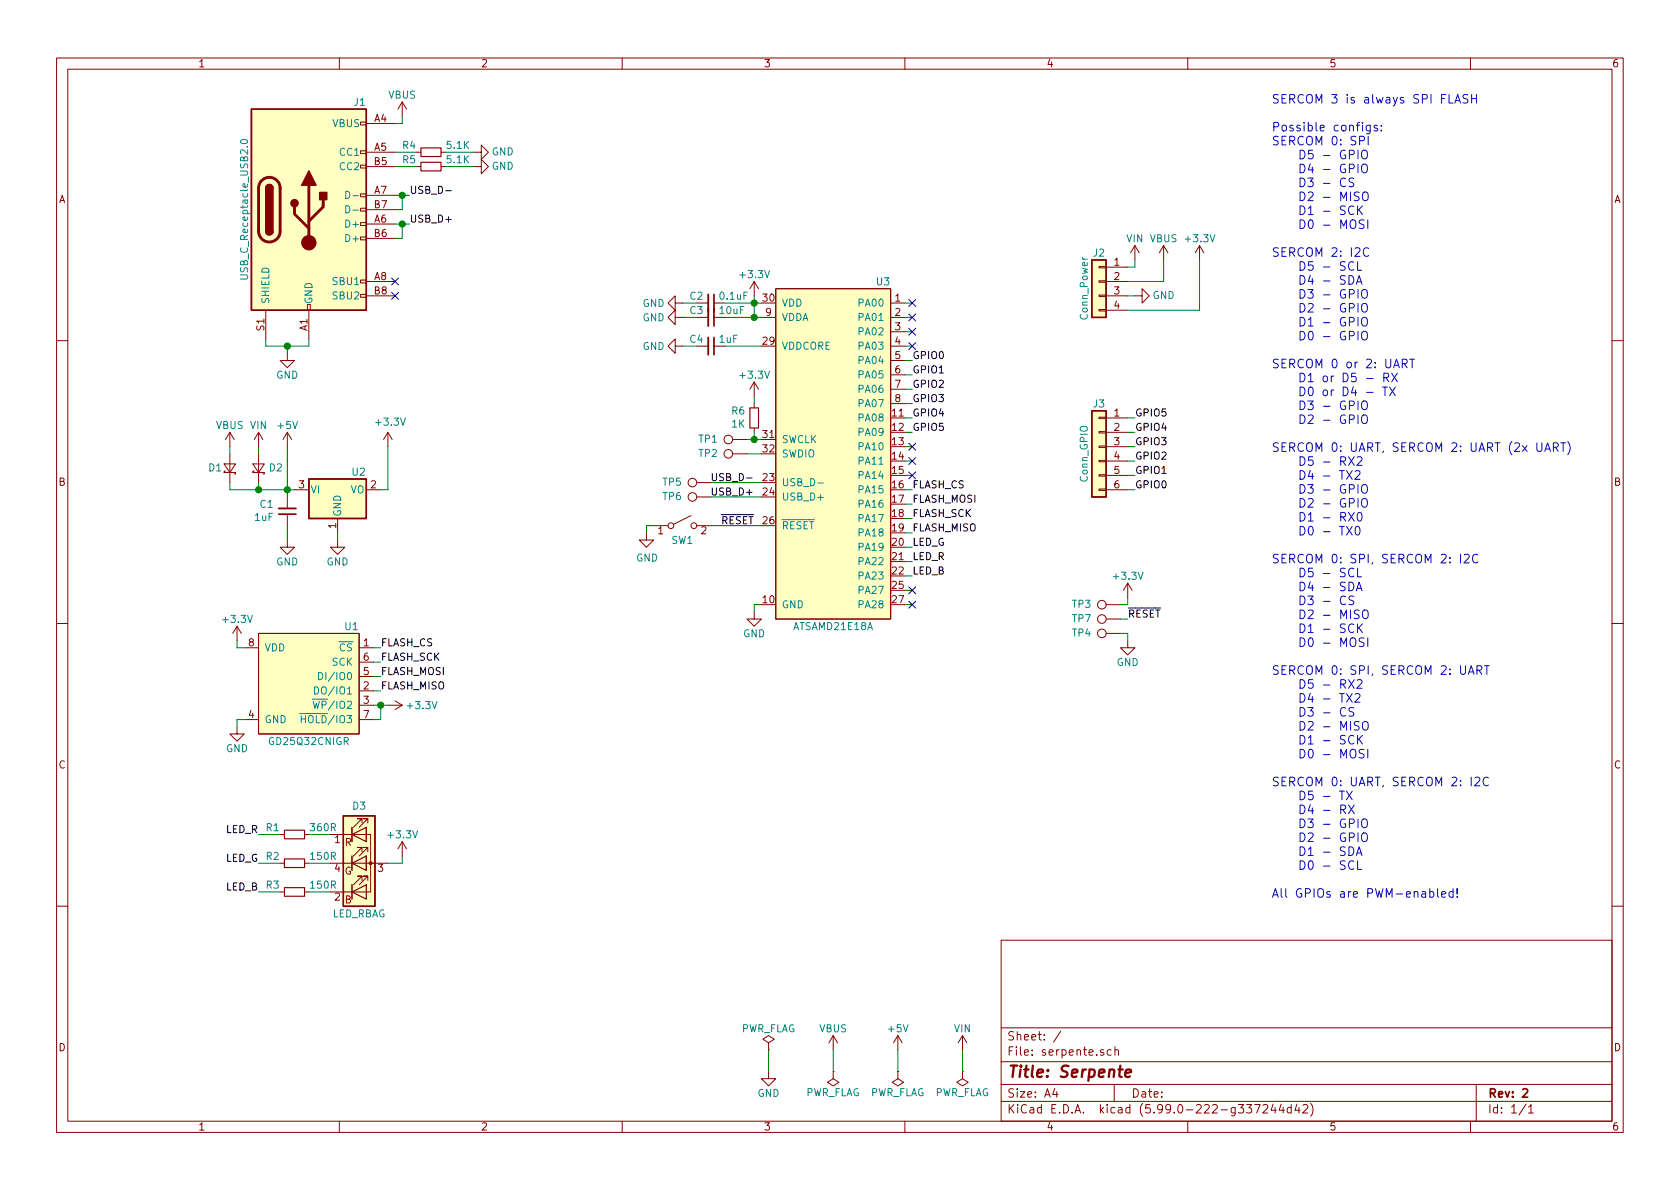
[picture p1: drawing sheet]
EESchema Schematic File Version 5
EELAYER 30 0
EELAYER END
$Descr A4 11693 8268
encoding utf-8
Sheet 1 1
Title "Serpente"
Date ""
Rev "2"
Comp ""
Comment1 ""
Comment2 ""
Comment3 ""
Comment4 ""
Comment5 ""
Comment6 ""
Comment7 ""
Comment8 ""
Comment9 ""
$EndDescr
Wire Wire Line
	1850 2350 1850 2400
Wire Wire Line
	1850 2400 2000 2400
Wire Wire Line
	2150 2400 2150 2350
Wire Wire Line
	2000 2400 2000 2450
Connection ~ 2000 2400
Wire Wire Line
	2000 2400 2150 2400
$Comp
L power:GND #PWR04
U 1 1
P 2000 2450
F 0 "#PWR04" H 2000 2200 50  0001 C CNN
F 1 "GND" H 2000 2300 50  0000 C CNN
F 2 "" H 2000 2450 50  0001 C CNN
F 3 "" H 2000 2450 50  0001 C CNN
	1    2000 2450
	1    0    0    -1  
$EndComp
Wire Wire Line
	2750 850  2800 850 
Wire Wire Line
	2800 850  2800 800 
$Comp
L power:VBUS #PWR012
U 1 1
P 2800 800
F 0 "#PWR012" H 2800 650 50  0001 C CNN
F 1 "VBUS" H 2800 950 50  0000 C CNN
F 2 "" H 2800 800 50  0001 C CNN
F 3 "" H 2800 800 50  0001 C CNN
	1    2800 800 
	1    0    0    -1  
$EndComp
Wire Wire Line
	2750 1050 2900 1050
Wire Wire Line
	2750 1450 2800 1450
Wire Wire Line
	2800 1450 2800 1350
Wire Wire Line
	2800 1350 2850 1350
Wire Wire Line
	2750 1350 2800 1350
Connection ~ 2800 1350
Wire Wire Line
	2750 1650 2800 1650
Wire Wire Line
	2800 1650 2800 1550
Wire Wire Line
	2800 1550 2750 1550
Wire Wire Line
	2800 1550 2850 1550
Connection ~ 2800 1550
Text Label 2850 1350 0    50   ~ 0
USB_D-
Text Label 2850 1550 0    50   ~ 0
USB_D+
$Comp
L Connector:USB_C_Receptacle_USB2.0 J1
U 1 1
P 2150 1450
F 0 "J1" H 2550 2200 50  0000 R CNN
F 1 "USB_C_Receptacle_USB2.0" V 1700 1450 50  0000 C CNN
F 2 "Connector_USB_Extra:USB_C_Receptacle_GT-USB-7010" H 2300 1450 50  0001 C CNN
F 3 "https://www.usb.org/sites/default/files/documents/usb_type-c.zip" H 2300 1450 50  0001 C CNN
F 4 "C319148" H 2150 1450 50  0001 C CNN "LCSC"
	1    2150 1450
	1    0    0    -1  
$EndComp
NoConn ~ 2750 1950
NoConn ~ 2750 2050
$Comp
L Regulator_Linear:MCP1700-3302E_SOT23 U2
U 1 1
P 2350 3400
F 0 "U2" H 2550 3525 50  0000 R CNN
F 1 "MCP1700-3302E_SOT23" H 2350 3551 50  0001 C CNN
F 2 "Package_TO_SOT_SMD:SOT-23" H 2350 3625 50  0001 C CNN
F 3 "http://ww1.microchip.com/downloads/en/DeviceDoc/20001826D.pdf" H 2350 3400 50  0001 C CNN
F 4 "C83932" H 2350 3400 50  0001 C CNN "LCSC"
	1    2350 3400
	1    0    0    -1  
$EndComp
Wire Wire Line
	2650 3400 2700 3400
Wire Wire Line
	2700 3400 2700 3100
Wire Wire Line
	2050 3400 2000 3400
Wire Wire Line
	2000 3400 2000 3100
Wire Wire Line
	2350 3700 2350 3750
$Comp
L power:GND #PWR09
U 1 1
P 2350 3750
F 0 "#PWR09" H 2350 3500 50  0001 C CNN
F 1 "GND" H 2350 3600 50  0000 C CNN
F 2 "" H 2350 3750 50  0001 C CNN
F 3 "" H 2350 3750 50  0001 C CNN
	1    2350 3750
	1    0    0    -1  
$EndComp
Connection ~ 2000 3400
$Comp
L Device:D_Schottky_Small D1
U 1 1
P 1600 3250
F 0 "D1" V 1600 3200 50  0000 R CNN
F 1 "D_Schottky_Small" H 1600 3364 50  0001 C CNN
F 2 "Diode_SMD:D_SOD-323_HandSoldering" V 1600 3250 50  0001 C CNN
F 3 "~" V 1600 3250 50  0001 C CNN
F 4 "C114023" H 1600 3250 50  0001 C CNN "LCSC"
	1    1600 3250
	0    1    -1   0   
$EndComp
$Comp
L Device:D_Schottky_Small D2
U 1 1
P 1800 3250
F 0 "D2" V 1800 3318 50  0000 L CNN
F 1 "D_Schottky_Small" H 1800 3364 50  0001 C CNN
F 2 "Diode_SMD:D_SOD-323_HandSoldering" V 1800 3250 50  0001 C CNN
F 3 "~" V 1800 3250 50  0001 C CNN
F 4 "C114023" H 1800 3250 50  0001 C CNN "LCSC"
	1    1800 3250
	0    1    -1   0   
$EndComp
Wire Wire Line
	1800 3150 1800 3100
Wire Wire Line
	1600 3150 1600 3100
Wire Wire Line
	1800 3350 1800 3400
Wire Wire Line
	1800 3400 2000 3400
$Comp
L power:VBUS #PWR02
U 1 1
P 1600 3100
F 0 "#PWR02" H 1600 2950 50  0001 C CNN
F 1 "VBUS" H 1600 3250 50  0000 C CNN
F 2 "" H 1600 3100 50  0001 C CNN
F 3 "" H 1600 3100 50  0001 C CNN
	1    1600 3100
	1    0    0    -1  
$EndComp
Wire Wire Line
	2000 3400 2000 3450
$Comp
L power:+3.3V #PWR011
U 1 1
P 2700 3100
F 0 "#PWR011" H 2700 2950 50  0001 C CNN
F 1 "+3.3V" H 2715 3273 50  0000 C CNN
F 2 "" H 2700 3100 50  0001 C CNN
F 3 "" H 2700 3100 50  0001 C CNN
	1    2700 3100
	1    0    0    -1  
$EndComp
$Comp
L Switch:SW_SPST SW1
U 1 1
P 4750 3650
F 0 "SW1" H 4750 3550 50  0000 C CNN
F 1 "SW_RESET" H 4750 3794 50  0001 C CNN
F 2 "Button_Switch_SMD:SW_SPST_B3U-1000P-B" H 4750 3650 50  0001 C CNN
F 3 "~" H 4750 3650 50  0001 C CNN
F 4 "C128937" H 4750 3650 50  0001 C CNN "LCSC"
	1    4750 3650
	1    0    0    -1  
$EndComp
Wire Wire Line
	4550 3650 4500 3650
Wire Wire Line
	4500 3650 4500 3700
$Comp
L power:GND #PWR018
U 1 1
P 4500 3700
F 0 "#PWR018" H 4500 3450 50  0001 C CNN
F 1 "GND" H 4505 3527 50  0000 C CNN
F 2 "" H 4500 3700 50  0001 C CNN
F 3 "" H 4500 3700 50  0001 C CNN
	1    4500 3700
	1    0    0    -1  
$EndComp
Wire Wire Line
	5300 4200 5250 4200
Wire Wire Line
	5250 4200 5250 4250
$Comp
L power:GND #PWR021
U 1 1
P 5250 4250
F 0 "#PWR021" H 5250 4000 50  0001 C CNN
F 1 "GND" H 5250 4100 50  0000 C CNN
F 2 "" H 5250 4250 50  0001 C CNN
F 3 "" H 5250 4250 50  0001 C CNN
	1    5250 4250
	1    0    0    -1  
$EndComp
Wire Wire Line
	5300 2100 5250 2100
Wire Wire Line
	5250 2100 5250 2050
Wire Wire Line
	5300 2200 5250 2200
Wire Wire Line
	5250 2200 5250 2100
Connection ~ 5250 2100
Wire Wire Line
	5300 2400 5050 2400
Wire Wire Line
	5300 3050 5250 3050
Wire Wire Line
	5300 3150 5200 3150
Wire Wire Line
	6300 2100 6350 2100
Wire Wire Line
	6300 2200 6350 2200
Wire Wire Line
	6300 2300 6350 2300
Wire Wire Line
	6300 2400 6350 2400
Wire Wire Line
	6300 2500 6350 2500
Wire Wire Line
	6300 2600 6350 2600
Wire Wire Line
	6300 2700 6350 2700
Wire Wire Line
	6300 2800 6350 2800
Wire Wire Line
	6300 2900 6350 2900
Wire Wire Line
	6300 3000 6350 3000
Wire Wire Line
	6300 3100 6350 3100
Wire Wire Line
	6300 3200 6350 3200
Wire Wire Line
	6300 3300 6350 3300
Wire Wire Line
	6300 3400 6350 3400
Wire Wire Line
	6300 3500 6350 3500
Wire Wire Line
	6300 3600 6350 3600
Wire Wire Line
	6300 3700 6350 3700
Wire Wire Line
	6300 3800 6350 3800
Wire Wire Line
	6300 3900 6350 3900
Wire Wire Line
	6300 4000 6350 4000
Wire Wire Line
	6300 4100 6350 4100
Wire Wire Line
	6300 4200 6350 4200
$Comp
L Device:R_Small R6
U 1 1
P 5250 2900
F 0 "R6" H 5191 2854 50  0000 R CNN
F 1 "1K" H 5191 2945 50  0000 R CNN
F 2 "Resistor_SMD:R_0603_1608Metric" H 5250 2900 50  0001 C CNN
F 3 "~" H 5250 2900 50  0001 C CNN
	1    5250 2900
	1    0    0    1   
$EndComp
Wire Wire Line
	5250 3050 5250 3000
Connection ~ 5250 3050
Wire Wire Line
	5250 3050 5200 3050
Wire Wire Line
	5250 2800 5250 2750
$Comp
L power:+3.3V #PWR020
U 1 1
P 5250 2750
F 0 "#PWR020" H 5250 2600 50  0001 C CNN
F 1 "+3.3V" H 5250 2900 50  0000 C CNN
F 2 "" H 5250 2750 50  0001 C CNN
F 3 "" H 5250 2750 50  0001 C CNN
	1    5250 2750
	1    0    0    -1  
$EndComp
$Comp
L power:+3.3V #PWR019
U 1 1
P 5250 2050
F 0 "#PWR019" H 5250 1900 50  0001 C CNN
F 1 "+3.3V" H 5250 2200 50  0000 C CNN
F 2 "" H 5250 2050 50  0001 C CNN
F 3 "" H 5250 2050 50  0001 C CNN
	1    5250 2050
	1    0    0    -1  
$EndComp
$Comp
L Connector:TestPoint TP1
U 1 1
P 5200 3050
F 0 "TP1" V 5200 3250 50  0000 L CNN
F 1 "TP_SWCLK" V 5304 3122 50  0001 C CNN
F 2 "TestPoint:TestPoint_Pad_D1.0mm" H 5400 3050 50  0001 C CNN
F 3 "~" H 5400 3050 50  0001 C CNN
	1    5200 3050
	0    -1   -1   0   
$EndComp
$Comp
L Connector:TestPoint TP2
U 1 1
P 5200 3150
F 0 "TP2" V 5200 3350 50  0000 L CNN
F 1 "TP_SWDIO" V 5304 3222 50  0001 C CNN
F 2 "TestPoint:TestPoint_Pad_D1.0mm" H 5400 3150 50  0001 C CNN
F 3 "~" H 5400 3150 50  0001 C CNN
	1    5200 3150
	0    -1   -1   0   
$EndComp
$Comp
L Device:C_Small C4
U 1 1
P 4950 2400
F 0 "C4" V 4900 2350 50  0000 R CNN
F 1 "1uF" V 4900 2450 50  0000 L CNN
F 2 "Capacitor_SMD:C_0603_1608Metric" H 4950 2400 50  0001 C CNN
F 3 "~" H 4950 2400 50  0001 C CNN
	1    4950 2400
	0    1    1    0   
$EndComp
Wire Wire Line
	4850 2400 4750 2400
$Comp
L power:GND #PWR017
U 1 1
P 4750 2400
F 0 "#PWR017" H 4750 2150 50  0001 C CNN
F 1 "GND" V 4750 2200 50  0000 C CNN
F 2 "" H 4750 2400 50  0001 C CNN
F 3 "" H 4750 2400 50  0001 C CNN
	1    4750 2400
	0    1    1    0   
$EndComp
$Comp
L Device:C_Small C2
U 1 1
P 4950 2100
F 0 "C2" V 4900 2050 50  0000 R CNN
F 1 "0.1uF" V 4900 2150 50  0000 L CNN
F 2 "Capacitor_SMD:C_0603_1608Metric" H 4950 2100 50  0001 C CNN
F 3 "~" H 4950 2100 50  0001 C CNN
	1    4950 2100
	0    1    1    0   
$EndComp
Wire Wire Line
	4850 2100 4750 2100
$Comp
L power:GND #PWR015
U 1 1
P 4750 2100
F 0 "#PWR015" H 4750 1850 50  0001 C CNN
F 1 "GND" V 4750 1900 50  0000 C CNN
F 2 "" H 4750 2100 50  0001 C CNN
F 3 "" H 4750 2100 50  0001 C CNN
	1    4750 2100
	0    1    1    0   
$EndComp
$Comp
L Device:C_Small C3
U 1 1
P 4950 2200
F 0 "C3" V 4900 2150 50  0000 R CNN
F 1 "10uF" V 4900 2250 50  0000 L CNN
F 2 "Capacitor_SMD:C_0603_1608Metric" H 4950 2200 50  0001 C CNN
F 3 "~" H 4950 2200 50  0001 C CNN
	1    4950 2200
	0    1    1    0   
$EndComp
Wire Wire Line
	4850 2200 4750 2200
$Comp
L power:GND #PWR016
U 1 1
P 4750 2200
F 0 "#PWR016" H 4750 1950 50  0001 C CNN
F 1 "GND" V 4750 2000 50  0000 C CNN
F 2 "" H 4750 2200 50  0001 C CNN
F 3 "" H 4750 2200 50  0001 C CNN
	1    4750 2200
	0    1    1    0   
$EndComp
Wire Wire Line
	5050 2200 5250 2200
Connection ~ 5250 2200
Wire Wire Line
	5250 2100 5050 2100
$Comp
L Device:R_Small R4
U 1 1
P 3000 1050
F 0 "R4" V 2950 950 50  0000 R CNN
F 1 "5.1K" V 2950 1150 50  0000 L CNN
F 2 "Resistor_SMD:R_0603_1608Metric" H 3000 1050 50  0001 C CNN
F 3 "~" H 3000 1050 50  0001 C CNN
	1    3000 1050
	0    1    1    0   
$EndComp
Wire Wire Line
	3100 1050 3300 1050
$Comp
L Device:R_Small R5
U 1 1
P 3000 1150
F 0 "R5" V 2950 1050 50  0000 R CNN
F 1 "5.1K" V 2950 1250 50  0000 L CNN
F 2 "Resistor_SMD:R_0603_1608Metric" H 3000 1150 50  0001 C CNN
F 3 "~" H 3000 1150 50  0001 C CNN
	1    3000 1150
	0    1    1    0   
$EndComp
Wire Wire Line
	2750 1150 2900 1150
Wire Wire Line
	3100 1150 3300 1150
$Comp
L power:GND #PWR06
U 1 1
P 2000 3750
F 0 "#PWR06" H 2000 3500 50  0001 C CNN
F 1 "GND" H 2000 3600 50  0000 C CNN
F 2 "" H 2000 3750 50  0001 C CNN
F 3 "" H 2000 3750 50  0001 C CNN
	1    2000 3750
	1    0    0    -1  
$EndComp
Wire Wire Line
	2000 3650 2000 3750
$Comp
L Device:C_Small C1
U 1 1
P 2000 3550
F 0 "C1" H 1908 3504 50  0000 R CNN
F 1 "1uF" H 1908 3595 50  0000 R CNN
F 2 "Capacitor_SMD:C_0603_1608Metric" H 2000 3550 50  0001 C CNN
F 3 "~" H 2000 3550 50  0001 C CNN
	1    2000 3550
	1    0    0    1   
$EndComp
Wire Wire Line
	1800 3400 1600 3400
Wire Wire Line
	1600 3400 1600 3350
Connection ~ 1800 3400
$Comp
L power:+5V #PWR05
U 1 1
P 2000 3100
F 0 "#PWR05" H 2000 2950 50  0001 C CNN
F 1 "+5V" H 2000 3250 50  0000 C CNN
F 2 "" H 2000 3100 50  0001 C CNN
F 3 "" H 2000 3100 50  0001 C CNN
	1    2000 3100
	1    0    0    -1  
$EndComp
$Comp
L Connector_Generic:Conn_01x04 J2
U 1 1
P 7650 1950
F 0 "J2" H 7650 2150 50  0000 C CNN
F 1 "Conn_Power" V 7750 1900 50  0000 C CNN
F 2 "Connector_PinHeader_2.54mm_Extra:PinHeader_1x04_P2.54mm_Vertical_Castellated" H 7650 1950 50  0001 C CNN
F 3 "~" H 7650 1950 50  0001 C CNN
	1    7650 1950
	-1   0    0    -1  
$EndComp
Wire Wire Line
	7850 1850 7900 1850
Wire Wire Line
	7900 1850 7900 1800
Wire Wire Line
	8100 1950 8100 1800
Wire Wire Line
	7850 2050 7900 2050
$Comp
L power:GND #PWR025
U 1 1
P 7900 2050
F 0 "#PWR025" H 7900 1800 50  0001 C CNN
F 1 "GND" V 7900 1850 50  0000 C CNN
F 2 "" H 7900 2050 50  0001 C CNN
F 3 "" H 7900 2050 50  0001 C CNN
	1    7900 2050
	0    -1   -1   0   
$EndComp
$Comp
L power:VBUS #PWR026
U 1 1
P 8100 1800
F 0 "#PWR026" H 8100 1650 50  0001 C CNN
F 1 "VBUS" H 8100 1950 50  0000 C CNN
F 2 "" H 8100 1800 50  0001 C CNN
F 3 "" H 8100 1800 50  0001 C CNN
	1    8100 1800
	1    0    0    -1  
$EndComp
Wire Wire Line
	7850 1950 8100 1950
$Comp
L Connector_Generic:Conn_01x06 J3
U 1 1
P 7650 3100
F 0 "J3" H 7650 3400 50  0000 C CNN
F 1 "Conn_GPIO" V 7750 3050 50  0000 C CNN
F 2 "Connector_PinHeader_2.54mm_Extra:PinHeader_1x06_P2.54mm_Vertical_Castellated" H 7650 3100 50  0001 C CNN
F 3 "~" H 7650 3100 50  0001 C CNN
	1    7650 3100
	-1   0    0    -1  
$EndComp
Wire Wire Line
	7850 2900 7900 2900
Wire Wire Line
	7850 3000 7900 3000
Wire Wire Line
	7850 3100 7900 3100
Wire Wire Line
	7850 3200 7900 3200
Wire Wire Line
	7850 3300 7900 3300
Wire Wire Line
	7850 3400 7900 3400
$Comp
L Connector:TestPoint TP3
U 1 1
P 7800 4200
F 0 "TP3" V 7800 4400 50  0000 L CNN
F 1 "TP_VDD" V 7904 4272 50  0001 C CNN
F 2 "TestPoint:TestPoint_Pad_D1.0mm" H 8000 4200 50  0001 C CNN
F 3 "~" H 8000 4200 50  0001 C CNN
	1    7800 4200
	0    -1   -1   0   
$EndComp
$Comp
L Connector:TestPoint TP4
U 1 1
P 7800 4400
F 0 "TP4" V 7800 4600 50  0000 L CNN
F 1 "TP_GND" V 7904 4472 50  0001 C CNN
F 2 "TestPoint:TestPoint_Pad_D1.0mm" H 8000 4400 50  0001 C CNN
F 3 "~" H 8000 4400 50  0001 C CNN
	1    7800 4400
	0    -1   -1   0   
$EndComp
Wire Wire Line
	7800 4200 7850 4200
Wire Wire Line
	7850 4200 7850 4150
Wire Wire Line
	7800 4400 7850 4400
Wire Wire Line
	7850 4400 7850 4450
$Comp
L power:GND #PWR023
U 1 1
P 7850 4450
F 0 "#PWR023" H 7850 4200 50  0001 C CNN
F 1 "GND" H 7850 4300 50  0000 C CNN
F 2 "" H 7850 4450 50  0001 C CNN
F 3 "" H 7850 4450 50  0001 C CNN
	1    7850 4450
	1    0    0    -1  
$EndComp
$Comp
L power:+3.3V #PWR022
U 1 1
P 7850 4150
F 0 "#PWR022" H 7850 4000 50  0001 C CNN
F 1 "+3.3V" H 7850 4300 50  0000 C CNN
F 2 "" H 7850 4150 50  0001 C CNN
F 3 "" H 7850 4150 50  0001 C CNN
	1    7850 4150
	1    0    0    -1  
$EndComp
Wire Wire Line
	2700 6000 2800 6000
Wire Wire Line
	2800 6000 2800 5950
$Comp
L Device:R_Small R1
U 1 1
P 2050 5800
F 0 "R1" V 2000 5700 50  0000 R CNN
F 1 "360R" V 2000 5900 50  0000 L CNN
F 2 "Resistor_SMD:R_0603_1608Metric" H 2050 5800 50  0001 C CNN
F 3 "~" H 2050 5800 50  0001 C CNN
	1    2050 5800
	0    1    1    0   
$EndComp
Wire Wire Line
	2150 5800 2300 5800
$Comp
L Device:R_Small R2
U 1 1
P 2050 6000
F 0 "R2" V 2000 5900 50  0000 R CNN
F 1 "150R" V 2000 6100 50  0000 L CNN
F 2 "Resistor_SMD:R_0603_1608Metric" H 2050 6000 50  0001 C CNN
F 3 "~" H 2050 6000 50  0001 C CNN
	1    2050 6000
	0    1    1    0   
$EndComp
$Comp
L Device:R_Small R3
U 1 1
P 2050 6200
F 0 "R3" V 2000 6100 50  0000 R CNN
F 1 "150R" V 2000 6300 50  0000 L CNN
F 2 "Resistor_SMD:R_0603_1608Metric" H 2050 6200 50  0001 C CNN
F 3 "~" H 2050 6200 50  0001 C CNN
	1    2050 6200
	0    1    1    0   
$EndComp
Wire Wire Line
	2150 6200 2300 6200
Wire Wire Line
	2150 6000 2300 6000
Wire Wire Line
	1950 5800 1800 5800
Text Label 1800 5800 2    50   ~ 0
LED_R
Text Label 1800 6000 2    50   ~ 0
LED_G
Text Label 1800 6200 2    50   ~ 0
LED_B
Wire Wire Line
	1800 6200 1950 6200
Wire Wire Line
	1950 6000 1800 6000
$Comp
L power:GND #PWR08
U 1 1
P 1650 5050
F 0 "#PWR08" H 1650 4800 50  0001 C CNN
F 1 "GND" H 1650 4900 50  0000 C CNN
F 2 "" H 1650 5050 50  0001 C CNN
F 3 "" H 1650 5050 50  0001 C CNN
	1    1650 5050
	1    0    0    -1  
$EndComp
$Comp
L power:+3.3V #PWR010
U 1 1
P 2800 5950
F 0 "#PWR010" H 2800 5800 50  0001 C CNN
F 1 "+3.3V" H 2800 6100 50  0000 C CNN
F 2 "" H 2800 5950 50  0001 C CNN
F 3 "" H 2800 5950 50  0001 C CNN
	1    2800 5950
	1    0    0    -1  
$EndComp
$Comp
L power:+3.3V #PWR07
U 1 1
P 1650 4450
F 0 "#PWR07" H 1650 4300 50  0001 C CNN
F 1 "+3.3V" H 1650 4600 50  0000 C CNN
F 2 "" H 1650 4450 50  0001 C CNN
F 3 "" H 1650 4450 50  0001 C CNN
	1    1650 4450
	1    0    0    -1  
$EndComp
Text Label 2650 4700 0    50   ~ 0
FLASH_MOSI
Text Label 2650 4600 0    50   ~ 0
FLASH_SCK
Text Label 2650 4500 0    50   ~ 0
FLASH_CS
Text Label 2650 4800 0    50   ~ 0
FLASH_MISO
Text Label 6350 3900 0    50   ~ 0
LED_R
Text Label 6350 3800 0    50   ~ 0
LED_G
Text Label 6350 4000 0    50   ~ 0
LED_B
Text Label 7900 3400 0    50   ~ 0
GPIO0
Text Label 7900 3300 0    50   ~ 0
GPIO1
Text Label 7900 3200 0    50   ~ 0
GPIO2
Text Label 7900 3100 0    50   ~ 0
GPIO3
Text Label 7900 3000 0    50   ~ 0
GPIO4
Text Label 7900 2900 0    50   ~ 0
GPIO5
Text Label 6350 2500 0    50   ~ 0
GPIO0
Text Label 6350 2600 0    50   ~ 0
GPIO1
Text Label 6350 2700 0    50   ~ 0
GPIO2
Text Label 6350 2800 0    50   ~ 0
GPIO3
Text Label 6350 2900 0    50   ~ 0
GPIO4
Text Label 6350 3000 0    50   ~ 0
GPIO5
$Comp
L power:GND #PWR013
U 1 1
P 3300 1050
F 0 "#PWR013" H 3300 800 50  0001 C CNN
F 1 "GND" V 3300 850 50  0000 C CNN
F 2 "" H 3300 1050 50  0001 C CNN
F 3 "" H 3300 1050 50  0001 C CNN
	1    3300 1050
	0    -1   -1   0   
$EndComp
$Comp
L power:GND #PWR014
U 1 1
P 3300 1150
F 0 "#PWR014" H 3300 900 50  0001 C CNN
F 1 "GND" V 3300 950 50  0000 C CNN
F 2 "" H 3300 1150 50  0001 C CNN
F 3 "" H 3300 1150 50  0001 C CNN
	1    3300 1150
	0    -1   -1   0   
$EndComp
Text Label 5250 3350 2    50   ~ 0
USB_D-
Text Label 5250 3450 2    50   ~ 0
USB_D+
NoConn ~ 6350 4200
NoConn ~ 6350 4100
Text Label 6350 3500 0    50   ~ 0
FLASH_MOSI
Text Label 6350 3600 0    50   ~ 0
FLASH_SCK
Text Label 6350 3400 0    50   ~ 0
FLASH_CS
Text Label 6350 3700 0    50   ~ 0
FLASH_MISO
Text Notes 8850 6250 0    60   ~ 0
SERCOM 3 is always SPI FLASH\n\nPossible configs:\nSERCOM 0: SPI\n    D5 - GPIO\n    D4 - GPIO\n    D3 - CS\n    D2 - MISO\n    D1 - SCK\n    D0 - MOSI\n    \nSERCOM 2: I2C\n    D5 - SCL\n    D4 - SDA\n    D3 - GPIO\n    D2 - GPIO\n    D1 - GPIO\n    D0 - GPIO\n\nSERCOM 0 or 2: UART\n    D1 or D5 - RX\n    D0 or D4 - TX\n    D3 - GPIO\n    D2 - GPIO\n\nSERCOM 0: UART, SERCOM 2: UART (2x UART)\n    D5 - RX2\n    D4 - TX2\n    D3 - GPIO\n    D2 - GPIO\n    D1 - RX0\n    D0 - TX0\n\nSERCOM 0: SPI, SERCOM 2: I2C\n    D5 - SCL\n    D4 - SDA\n    D3 - CS\n    D2 - MISO\n    D1 - SCK\n    D0 - MOSI\n\nSERCOM 0: SPI, SERCOM 2: UART\n    D5 - RX2\n    D4 - TX2\n    D3 - CS\n    D2 - MISO\n    D1 - SCK\n    D0 - MOSI\n\nSERCOM 0: UART, SERCOM 2: I2C\n    D5 - TX\n    D4 - RX\n    D3 - GPIO\n    D2 - GPIO\n    D1 - SDA\n    D0 - SCL\n\nAll GPIOs are PWM-enabled!
NoConn ~ 6350 2100
NoConn ~ 6350 2200
NoConn ~ 6350 2300
NoConn ~ 6350 2400
NoConn ~ 6350 3100
NoConn ~ 6350 3200
NoConn ~ 6350 3300
$Comp
L power:+5V #PWR0101
U 1 1
P 6250 7300
F 0 "#PWR0101" H 6250 7150 50  0001 C CNN
F 1 "+5V" H 6250 7450 50  0000 C CNN
F 2 "" H 6250 7300 50  0001 C CNN
F 3 "" H 6250 7300 50  0001 C CNN
	1    6250 7300
	1    0    0    -1  
$EndComp
Wire Wire Line
	6250 7300 6250 7450
$Comp
L power:PWR_FLAG #FLG0101
U 1 1
P 6250 7450
F 0 "#FLG0101" H 6250 7525 50  0001 C CNN
F 1 "PWR_FLAG" H 6250 7600 50  0000 C CNN
F 2 "" H 6250 7450 50  0001 C CNN
F 3 "~" H 6250 7450 50  0001 C CNN
	1    6250 7450
	-1   0    0    1   
$EndComp
$Comp
L power:VBUS #PWR0102
U 1 1
P 5800 7300
F 0 "#PWR0102" H 5800 7150 50  0001 C CNN
F 1 "VBUS" H 5800 7450 50  0000 C CNN
F 2 "" H 5800 7300 50  0001 C CNN
F 3 "" H 5800 7300 50  0001 C CNN
	1    5800 7300
	1    0    0    -1  
$EndComp
$Comp
L power:PWR_FLAG #FLG0102
U 1 1
P 5800 7450
F 0 "#FLG0102" H 5800 7525 50  0001 C CNN
F 1 "PWR_FLAG" H 5800 7600 50  0000 C CNN
F 2 "" H 5800 7450 50  0001 C CNN
F 3 "~" H 5800 7450 50  0001 C CNN
	1    5800 7450
	-1   0    0    1   
$EndComp
Wire Wire Line
	5800 7300 5800 7450
$Comp
L power:GND #PWR0103
U 1 1
P 5350 7450
F 0 "#PWR0103" H 5350 7200 50  0001 C CNN
F 1 "GND" H 5350 7300 50  0000 C CNN
F 2 "" H 5350 7450 50  0001 C CNN
F 3 "" H 5350 7450 50  0001 C CNN
	1    5350 7450
	1    0    0    -1  
$EndComp
$Comp
L power:PWR_FLAG #FLG0103
U 1 1
P 5350 7300
F 0 "#FLG0103" H 5350 7375 50  0001 C CNN
F 1 "PWR_FLAG" H 5350 7450 50  0000 C CNN
F 2 "" H 5350 7300 50  0001 C CNN
F 3 "~" H 5350 7300 50  0001 C CNN
	1    5350 7300
	1    0    0    -1  
$EndComp
Wire Wire Line
	5350 7300 5350 7450
$Comp
L power:PWR_FLAG #FLG0104
U 1 1
P 6700 7450
F 0 "#FLG0104" H 6700 7525 50  0001 C CNN
F 1 "PWR_FLAG" H 6700 7600 50  0000 C CNN
F 2 "" H 6700 7450 50  0001 C CNN
F 3 "~" H 6700 7450 50  0001 C CNN
	1    6700 7450
	-1   0    0    1   
$EndComp
Wire Wire Line
	6700 7300 6700 7450
$Comp
L Memory_Flash_Extra:GD25Q32C U1
U 1 1
P 2150 4750
F 0 "U1" H 2500 5150 50  0000 R CNN
F 1 "GD25Q32CNIGR" H 2150 4350 50  0000 C CNN
F 2 "Package_SON_Extra:USON-8_3x4mm_P0.8mm" H 2150 4250 50  0001 C CNN
F 3 "" H 2150 4150 50  0001 C CNN
	1    2150 4750
	1    0    0    -1  
$EndComp
Wire Wire Line
	1700 4500 1650 4500
Wire Wire Line
	1650 4500 1650 4450
Wire Wire Line
	1700 5000 1650 5000
Wire Wire Line
	1650 5000 1650 5050
Wire Wire Line
	2600 4500 2650 4500
Wire Wire Line
	2600 4600 2650 4600
Wire Wire Line
	2600 4700 2650 4700
Wire Wire Line
	2600 4800 2650 4800
Wire Wire Line
	2600 4900 2650 4900
Wire Wire Line
	2650 5000 2650 4900
Wire Wire Line
	2600 5000 2650 5000
$Comp
L power:+3.3V #PWR0104
U 1 1
P 2700 4900
F 0 "#PWR0104" H 2700 4750 50  0001 C CNN
F 1 "+3.3V" V 2700 5250 50  0000 R CNN
F 2 "" H 2700 4900 50  0001 C CNN
F 3 "" H 2700 4900 50  0001 C CNN
	1    2700 4900
	0    1    1    0   
$EndComp
Wire Wire Line
	2650 4900 2700 4900
Connection ~ 2650 4900
$Comp
L power_extra:VIN #PWR0105
U 1 1
P 6700 7300
F 0 "#PWR0105" H 6700 7150 50  0001 C CNN
F 1 "VIN" H 6700 7450 50  0000 C CNN
F 2 "" H 6700 7300 50  0001 C CNN
F 3 "" H 6700 7300 50  0001 C CNN
	1    6700 7300
	1    0    0    -1  
$EndComp
$Comp
L power_extra:VIN #PWR0106
U 1 1
P 7900 1800
F 0 "#PWR0106" H 7900 1650 50  0001 C CNN
F 1 "VIN" H 7900 1950 50  0000 C CNN
F 2 "" H 7900 1800 50  0001 C CNN
F 3 "" H 7900 1800 50  0001 C CNN
	1    7900 1800
	1    0    0    -1  
$EndComp
$Comp
L MCU_Microchip_SAMD_Extra:ATSAMD21E1xA U3
U 1 1
P 5800 3200
F 0 "U3" H 6200 4450 50  0000 R CNN
F 1 "ATSAMD21E18A" H 5800 2050 50  0000 C CNN
F 2 "Package_DFN_QFN:QFN-32-1EP_5x5mm_P0.5mm_EP3.6x3.6mm" H 6650 1700 50  0001 C CNN
F 3 "" H 6650 1700 50  0001 C CNN
	1    5800 3200
	1    0    0    -1  
$EndComp
$Comp
L Device_Extra:LED_RBAG D3
U 1 1
P 2500 6000
F 0 "D3" H 2500 6400 50  0000 C CNN
F 1 "LED_RBAG" H 2500 5650 50  0000 C CNN
F 2 "LED_SMD:LED_Cree-PLCC4_2x2mm_CW" H 2500 5950 50  0001 C CNN
F 3 "~" H 2500 5950 50  0001 C CNN
F 4 "C108793" H 2500 6000 50  0001 C CNN "LCSC"
	1    2500 6000
	1    0    0    -1  
$EndComp
$Comp
L power_extra:VIN #PWR0107
U 1 1
P 1800 3100
F 0 "#PWR0107" H 1800 2950 50  0001 C CNN
F 1 "VIN" H 1800 3250 50  0000 C CNN
F 2 "" H 1800 3100 50  0001 C CNN
F 3 "" H 1800 3100 50  0001 C CNN
	1    1800 3100
	1    0    0    -1  
$EndComp
$Comp
L Connector:TestPoint TP5
U 1 1
P 4950 3350
F 0 "TP5" V 4950 3550 50  0000 L CNN
F 1 "TP_USB_D-" V 5054 3422 50  0001 C CNN
F 2 "TestPoint:TestPoint_Pad_D1.0mm" H 5150 3350 50  0001 C CNN
F 3 "~" H 5150 3350 50  0001 C CNN
	1    4950 3350
	0    -1   -1   0   
$EndComp
$Comp
L Connector:TestPoint TP6
U 1 1
P 4950 3450
F 0 "TP6" V 4950 3650 50  0000 L CNN
F 1 "TP_USB_D+" V 5054 3522 50  0001 C CNN
F 2 "TestPoint:TestPoint_Pad_D1.0mm" H 5150 3450 50  0001 C CNN
F 3 "~" H 5150 3450 50  0001 C CNN
	1    4950 3450
	0    -1   -1   0   
$EndComp
$Comp
L power:+3.3V #PWR0108
U 1 1
P 8350 1800
F 0 "#PWR0108" H 8350 1650 50  0001 C CNN
F 1 "+3.3V" H 8350 1950 50  0000 C CNN
F 2 "" H 8350 1800 50  0001 C CNN
F 3 "" H 8350 1800 50  0001 C CNN
	1    8350 1800
	1    0    0    -1  
$EndComp
Wire Wire Line
	7850 2150 8350 2150
Wire Wire Line
	8350 2150 8350 1800
$Comp
L Connector:TestPoint TP7
U 1 1
P 7800 4300
F 0 "TP7" V 7800 4500 50  0000 L CNN
F 1 "TP_RESET" V 7904 4372 50  0001 C CNN
F 2 "TestPoint:TestPoint_Pad_D1.0mm" H 8000 4300 50  0001 C CNN
F 3 "~" H 8000 4300 50  0001 C CNN
	1    7800 4300
	0    -1   -1   0   
$EndComp
Text Label 5250 3650 2    50   ~ 0
~RESET~
Text Label 7850 4300 0    50   ~ 0
~RESET~
Wire Wire Line
	7800 4300 7850 4300
Wire Wire Line
	4950 3650 5300 3650
Wire Wire Line
	4950 3450 5300 3450
Wire Wire Line
	4950 3350 5300 3350
$EndSCHEMATC
